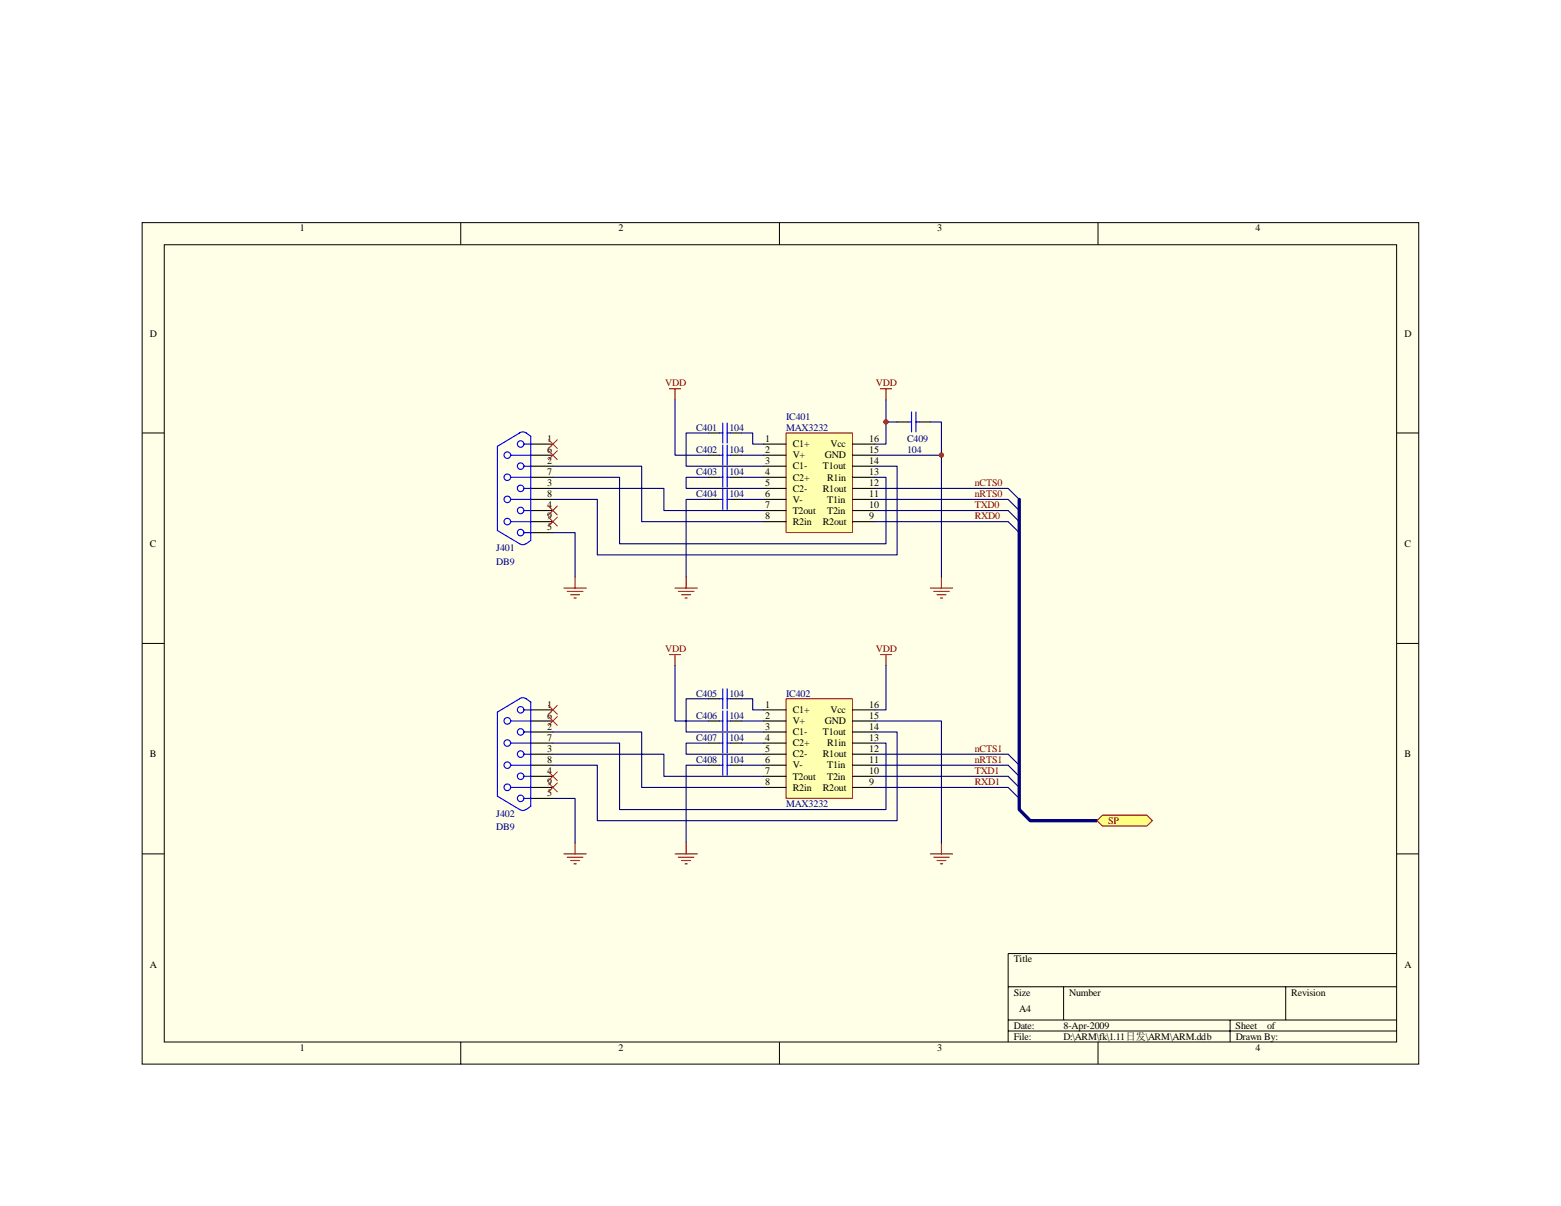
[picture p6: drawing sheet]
<svg xmlns="http://www.w3.org/2000/svg" width="279mm" height="216mm" viewBox="0 0 279 216" stroke-linecap="round" stroke-linejoin="round" font-family="sans-serif">
<path d="M25.4 39.9h228.5v150.6h-228.5z" fill="#ffffe8"/>
<g fill="none" stroke="#000" stroke-width=".18">
<path d="M25.4 39.9h228.5v150.6h-228.5zM82.5 39.9v3.9M139.5 39.9v3.9M196.5 39.9v3.9M29.4 43.8h220.6v142.7h-220.6zM25.4 77.5h4M250 77.5h4M25.4 115.2h4M250 115.2h4M25.4 152.9h4M250 152.9h4M180.4 176.7h69.6"/>
<path d="M190.4 176.7v5.9M230.1 176.7v5.9M250 170.7h-69.6v15.9M82.5 186.6v3.9M139.5 186.6v3.9M180.4 182.6h69.6M180.4 184.6h69.6M196.5 186.6v3.9M220.2 182.6v4"/>
</g>
<g fill="none" stroke="#000" stroke-width=".2">
<path d="M95 79.5h4M95 81.5h4M95 83.5h4M95 85.4h4M95 87.4h4M95 89.4h4M95 91.4h4M95 93.4h4M95 95.4h4M95 127.1h4M95 129.1h4M95 131h4"/>
<path d="M95 133h4M95 135h4M95 137h4M95 139h4M95 141h4M95 142.9h4"/>
</g>
<g fill="none" stroke="#00f" stroke-width=".2">
<path d="M89 79.9l4.2-2.5 .4-.1a2.06 2.06 0 0 1 1.4 .8v18.7a2.4 2.4 0 0 1-1.4 .7l-.6-.2-4-2.3zM93.8 79.5h1.2M91.4 93.4h3.6M91.4 89.4h3.6M91.4 85.4h3.6M91.4 81.5h3.6M93.8 95.4h1.2M93.8 91.4h1.2M93.8 87.4h1.2M93.8 83.5h1.2M91.4 137h3.6M91.4 133h3.6"/>
<path d="M91.4 129.1h3.6M93.8 139h1.2M93.8 135h1.2M93.8 131h1.2M93.8 127.1h1.2M91.4 141h3.6M93 144.9l.6 .2 .6-.2M93 144.9l-4-2.4v-15l4.2-2.5 .4-.1a2.07 2.07 0 0 1 1.4 .8v18.6l-.8 .6M93.8 142.9h1.2"/>
<circle cx="93.2" cy="79.5" r=".58"/>
<circle cx="90.8" cy="89.4" r=".59"/>
<circle cx="90.8" cy="81.5" r=".59"/>
<circle cx="90.8" cy="85.4" r=".59"/>
<circle cx="90.8" cy="93.4" r=".59"/>
<circle cx="93.2" cy="87.4" r=".58"/>
<circle cx="93.2" cy="95.3" r=".58"/>
<circle cx="93.2" cy="83.4" r=".58"/>
<circle cx="93.2" cy="91.4" r=".58"/>
<circle cx="90.8" cy="129.1" r=".59"/>
<circle cx="90.8" cy="133" r=".59"/>
<circle cx="90.8" cy="137" r=".59"/>
<circle cx="93.2" cy="135" r=".59"/>
<circle cx="93.2" cy="139" r=".58"/>
<circle cx="93.2" cy="131" r=".58"/>
<circle cx="93.2" cy="127.1" r=".58"/>
<circle cx="90.8" cy="140.9" r=".59"/>
<circle cx="93.2" cy="142.9" r=".58"/>
</g>
<path d="M140.7 77.5h11.9v17.8h-11.9z" fill="#ffffb0"/>
<path d="M140.7 77.5h11.9v17.8h-11.9z" fill="none" stroke="#800000" stroke-width=".18"/>
<g fill="none" stroke="#000" stroke-width=".2">
<path d="M136.7 79.5h4M152.6 79.5h4M136.7 81.5h4M136.7 83.5h4M136.7 85.4h4M136.7 87.4h4M136.7 89.4h4M136.7 91.4h4M136.7 93.4h4M152.6 81.5h4M152.6 83.5h4M152.6 85.4h4"/>
<path d="M152.6 87.4h4M152.6 89.4h4M152.6 91.4h4M152.6 93.4h4"/>
</g>
<path d="M140.7 125.1h11.9v17.8h-11.9z" fill="#ffffb0"/>
<path d="M140.7 125.1h11.9v17.8h-11.9z" fill="none" stroke="#800000" stroke-width=".18"/>
<g fill="none" stroke="#000" stroke-width=".2">
<path d="M126.8 77.5h2M130.8 77.5h1.9M160.6 75.5h2M164.5 75.5h2M126.8 81.5h2M126.8 85.4h2M126.8 89.4h2M130.8 81.5h1.9M130.8 85.4h1.9M130.8 89.4h1.9M126.8 129.1h2M126.8 133h2"/>
<path d="M126.8 137h2M126.8 125.1h2M130.8 129.1h1.9M130.8 133h1.9M130.8 137h1.9M130.8 125.1h1.9M136.7 127.1h4M136.7 129.1h4M136.7 131h4M136.7 133h4M136.7 135h4M136.7 137h4"/>
<path d="M136.7 139h4M152.6 127.1h4M152.6 129.1h4M152.6 131h4M152.6 133h4M152.6 135h4M152.6 137h4M152.6 139h4M136.7 141h4M152.6 141h4"/>
</g>
<g fill="none" stroke="#00f" stroke-width=".2">
<path d="M128.8 77.5h.6M129.4 75.7v3.6M129.4 79.7v3.6M130.2 77.5h.6M130.2 75.7v3.6M130.2 79.7v3.6M162.6 75.5h.6M163.2 73.7v3.6M163.9 75.5h.6M163.9 73.7v3.6M128.8 81.5h.6M128.8 85.4h.6"/>
<path d="M128.8 89.4h.6M129.4 83.7v3.5M129.4 87.6v3.6M130.2 83.7v3.5M130.2 87.6v3.6M130.2 81.5h.6M130.2 85.4h.6M130.2 89.4h.6M128.8 125.1h.6M128.8 129.1h.6M128.8 133h.6M128.8 137h.6"/>
<path d="M129.4 123.3v3.6M129.4 127.3v3.6M129.4 131.3v3.5M129.4 135.2v3.6M130.2 123.3v3.6M130.2 127.3v3.6M130.2 131.3v3.5M130.2 135.2v3.6M130.2 125.1h.6M130.2 129.1h.6M130.2 133h.6M130.2 137h.6"/>
</g>
<g fill="none" stroke="#000080" stroke-width=".2">
<path d="M120.8 71.6v9.9h6M126.8 77.5h-4v6h13.9M132.7 77.5h2v2h2M158.6 71.6v7.9h-2M158.6 75.5h2M166.5 75.5h2v27.8M99 95.4h3.9v7.9M126.8 85.4h-4v2h13.9M126.8 89.4h-4v13.9M132.7 81.5h4M132.7 85.4h4M132.7 89.4h4"/>
<path d="M156.6 81.5h11.9M156.6 89.4h23.8M156.6 91.4h23.8M156.6 93.4h23.8M156.6 87.4h23.8M120.8 119.1v10h6M158.6 119.1v8h-2M126.8 125.1h-4v5.9h13.9M126.8 133h-4v2h13.9M126.8 137h-4v13.9M132.7 125.1h2v2h2M132.7 129.1h4"/>
<path d="M132.7 133h4M132.7 137h4M156.6 129.1h11.9v21.8M156.6 137h23.8M156.6 139h23.8M156.6 135h23.8M99 142.9h3.9v8M156.6 141h23.8"/>
</g>
<g fill="none" stroke="#800000" stroke-width=".2">
<path d="M119.8 69.6h2M120.8 69.6v2M157.6 69.6h2M158.6 69.6v2M100.9 105.3h4M101.5 105.9h2.8M102.2 106.5h1.5M102.7 107.1h.4M102.9 103.3v2M119.8 117.2h2M120.8 105.3h4M120.8 117.2v1.9"/>
<path d="M121.4 105.9h2.8M122 106.5h1.6M122.6 107.1h.4M122.8 103.3v2M157.6 117.2h2M158.6 117.2v1.9M166.5 105.3h4M167.1 105.9h2.8M167.7 106.5h1.6M168.3 107.1h.4M168.5 103.3v2M100.9 152.9h4"/>
<path d="M101.5 153.5h2.8M102.2 154.1h1.5M102.7 154.6h.4M102.9 150.9v2M120.8 152.9h4M121.4 153.5h2.8M122 154.1h1.6M122.6 154.6h.4M122.8 150.9v2M166.5 152.9h4M167.1 153.5h2.8M167.7 154.1h1.6"/>
<path d="M168.3 154.6h.4M168.5 150.9v2"/>
</g>
<g fill="#800000" stroke="#800000" stroke-width=".18">
<circle cx="158.6" cy="75.5" r=".39"/>
<circle cx="168.5" cy="81.5" r=".38"/>
</g>
<path d="M98.2 78.7l1.6 1.6M99.8 78.7l-1.6 1.6M98.2 80.7l1.6 1.6M98.2 90.6l1.6 1.6M98.2 92.6l1.6 1.6M99.8 80.7l-1.6 1.6M99.8 90.6l-1.6 1.6M99.8 92.6l-1.6 1.6" fill="none" stroke="#f00" stroke-width=".18"/>
<path d="M182.4 89.4v55.5l2 2h11.9" fill="none" stroke="#000080" stroke-width=".6"/>
<path d="M196.3 146.9l1-1h8l1 1-1 1h-8z" fill-rule="evenodd" fill="#ffff80" stroke="#800000" stroke-width=".18"/>
<g fill="none" stroke="#000080" stroke-width=".2">
<path d="M99 83.5h15.9v9.9h21.8M99 87.4h19.8v4h17.9M99 85.4h11.9v11.9h47.7v-11.9h-2M156.6 83.5h4v15.8h-53.7v-9.9h-7.9M180.4 87.4l2 2M180.4 89.4l2 2M180.4 91.4l2 2M180.4 93.4l2 2M99 135h19.8v4h17.9M99 131h15.9v10h21.8M99 133h11.9v11.9h47.7v-11.9h-2M156.6 131h4v15.9h-53.7v-9.9h-7.9"/>
<path d="M180.4 135l2 2M180.4 137l2 2M180.4 139l2 2M180.4 141l2 1.9"/>
</g>
<path d="M98.2 126.3l1.6 1.6M98.2 128.3l1.6 1.6M98.2 138.2l1.6 1.6M99.8 126.3l-1.6 1.6M99.8 128.3l-1.6 1.6M99.8 138.2l-1.6 1.6M98.2 140.2l1.6 1.6M99.8 140.2l-1.6 1.6" fill="none" stroke="#f00" stroke-width=".18"/>
<g font-size="1.8">
<text x="53.7" y="41.4">1</text>
<text x="110.7" y="41.4">2</text>
<text x="167.7" y="41.4">3</text>
<text x="224.7" y="41.4">4</text>
<text x="26.8" y="60.3">D</text>
<text x="251.4" y="60.3">D</text>
<text x="98" y="79.1">1</text>
<text x="98" y="81.1">6</text>
<text x="98" y="83.1">2</text>
<text x="136.9" y="79.1">1</text>
<text x="136.9" y="81.1">2</text>
<text x="136.9" y="83.1">3</text>
<text x="141.9" y="80.1">C1+</text>
<text x="141.9" y="82.1">V+</text>
<text x="147.7" y="82.1">GND</text>
<text x="148.6" y="80.1">Vcc</text>
<text x="155.6" y="83.1">14</text>
<text x="155.6" y="79.1">16</text>
<text x="155.6" y="81.1">15</text>
<text x="98" y="85">7</text>
<text x="98" y="87">3</text>
<text x="98" y="89">8</text>
<text x="136.9" y="85">4</text>
<text x="136.9" y="87">5</text>
<text x="136.9" y="89">6</text>
<text x="141.9" y="84">C1-</text>
<text x="141.9" y="86">C2+</text>
<text x="141.9" y="88">C2-</text>
<text x="141.9" y="90">V-</text>
<text x="147.3" y="88">R1out</text>
<text x="147.3" y="84">T1out</text>
<text x="148" y="90">T1in</text>
<text x="148" y="86">R1in</text>
<text x="155.6" y="87">12</text>
<text x="155.6" y="89">11</text>
<text x="155.6" y="85">13</text>
<text x="98" y="91">4</text>
<text x="98" y="93">9</text>
<text x="98" y="95">5</text>
<text x="136.9" y="91">7</text>
<text x="136.9" y="93">8</text>
<text x="141.9" y="92">T2out</text>
<text x="141.9" y="94">R2in</text>
<text x="147.3" y="94">R2out</text>
<text x="148" y="92">T2in</text>
<text x="155.6" y="93">9</text>
<text x="155.6" y="91">10</text>
<text x="26.8" y="97.9">C</text>
<text x="251.4" y="97.9">C</text>
<text x="98" y="126.7">1</text>
<text x="98" y="128.7">6</text>
<text x="98" y="130.6">2</text>
<text x="136.9" y="126.7">1</text>
<text x="136.9" y="128.7">2</text>
<text x="136.9" y="130.6">3</text>
<text x="141.9" y="127.7">C1+</text>
<text x="141.9" y="129.6">V+</text>
<text x="141.9" y="131.6">C1-</text>
<text x="147.3" y="131.6">T1out</text>
<text x="147.7" y="129.6">GND</text>
<text x="148.6" y="127.7">Vcc</text>
<text x="155.6" y="130.6">14</text>
<text x="155.6" y="126.7">16</text>
<text x="155.6" y="128.7">15</text>
<text x="26.8" y="135.6">B</text>
<text x="98" y="132.6">7</text>
<text x="98" y="134.6">3</text>
<text x="98" y="136.6">8</text>
<text x="136.9" y="132.6">4</text>
<text x="136.9" y="134.6">5</text>
<text x="136.9" y="136.6">6</text>
<text x="141.9" y="133.6">C2+</text>
<text x="141.9" y="135.6">C2-</text>
<text x="141.9" y="137.6">V-</text>
<text x="147.3" y="135.6">R1out</text>
<text x="148" y="137.6">T1in</text>
<text x="148" y="133.6">R1in</text>
<text x="155.6" y="134.6">12</text>
<text x="155.6" y="136.6">11</text>
<text x="155.6" y="132.6">13</text>
<text x="251.4" y="135.6">B</text>
<text x="98" y="138.6">4</text>
<text x="98" y="140.5">9</text>
<text x="98" y="142.5">5</text>
<text x="136.9" y="138.6">7</text>
<text x="136.9" y="140.5">8</text>
<text x="141.9" y="139.6">T2out</text>
<text x="141.9" y="141.5">R2in</text>
<text x="147.3" y="141.5">R2out</text>
<text x="148" y="139.6">T2in</text>
<text x="155.6" y="140.5">9</text>
<text x="155.6" y="138.6">10</text>
<text x="26.8" y="173.2">A</text>
<text x="181.4" y="172.3">Title</text>
<text x="251.4" y="173.2">A</text>
<text x="181.4" y="178.2">Size</text>
<text x="191.4" y="178.2">Number</text>
<text x="231.1" y="178.2">Revision</text>
<text x="181.4" y="184.2">Date:</text>
<text x="182.4" y="181.2">A4</text>
<text x="190.4" y="184.2">8-Apr-2009</text>
<text x="221.2" y="184.2">Sheet</text>
<text x="226.8" y="184.2">of</text>
<text x="53.7" y="188.1">1</text>
<text x="110.7" y="188.1">2</text>
<text x="167.7" y="188.1">3</text>
<text x="181.4" y="186.1">File:</text>
<text x="190.4" y="186.1">D:\ARM\fk\1.11日发\ARM\ARM.ddb</text>
<text x="221.2" y="186.1">Drawn By:</text>
<text x="224.7" y="188.1">4</text>
</g>
<g font-size="1.8" fill="#800000">
<text x="119" y="69.2">VDD</text>
<text x="156.8" y="69.2">VDD</text>
<text x="174.5" y="87">nCTS0</text>
<text x="174.5" y="89">nRTS0</text>
<text x="174.5" y="91">TXD0</text>
<text x="174.5" y="93">RXD0</text>
<text x="119" y="116.8">VDD</text>
<text x="156.8" y="116.8">VDD</text>
<text x="174.5" y="134.6">nCTS1</text>
<text x="174.5" y="136.6">nRTS1</text>
<text x="174.5" y="138.6">TXD1</text>
<text x="174.5" y="140.5">RXD1</text>
<text x="198.3" y="147.5">SP</text>
</g>
<g font-size="1.8" fill="#000080">
<text x="124.6" y="77.1">C401</text>
<text x="130.6" y="77.1">104</text>
<text x="140.7" y="75.1">IC401</text>
<text x="140.7" y="77.1">MAX3232</text>
<text x="124.6" y="81.1">C402</text>
<text x="130.6" y="81.1">104</text>
<text x="162.3" y="79.1">C409</text>
<text x="162.3" y="81.1">104</text>
<text x="124.6" y="85">C403</text>
<text x="124.6" y="89">C404</text>
<text x="130.6" y="85">104</text>
<text x="130.6" y="89">104</text>
<text x="88.8" y="98.7">J401</text>
<text x="88.8" y="101.1">DB9</text>
<text x="124.6" y="124.7">C405</text>
<text x="130.6" y="124.7">104</text>
<text x="140.7" y="124.7">IC402</text>
<text x="124.6" y="128.7">C406</text>
<text x="130.6" y="128.7">104</text>
<text x="124.6" y="132.6">C407</text>
<text x="124.6" y="136.6">C408</text>
<text x="130.6" y="132.6">104</text>
<text x="130.6" y="136.6">104</text>
<text x="88.8" y="146.3">J402</text>
<text x="88.8" y="148.7">DB9</text>
<text x="140.7" y="144.5">MAX3232</text>
</g>
</svg>
